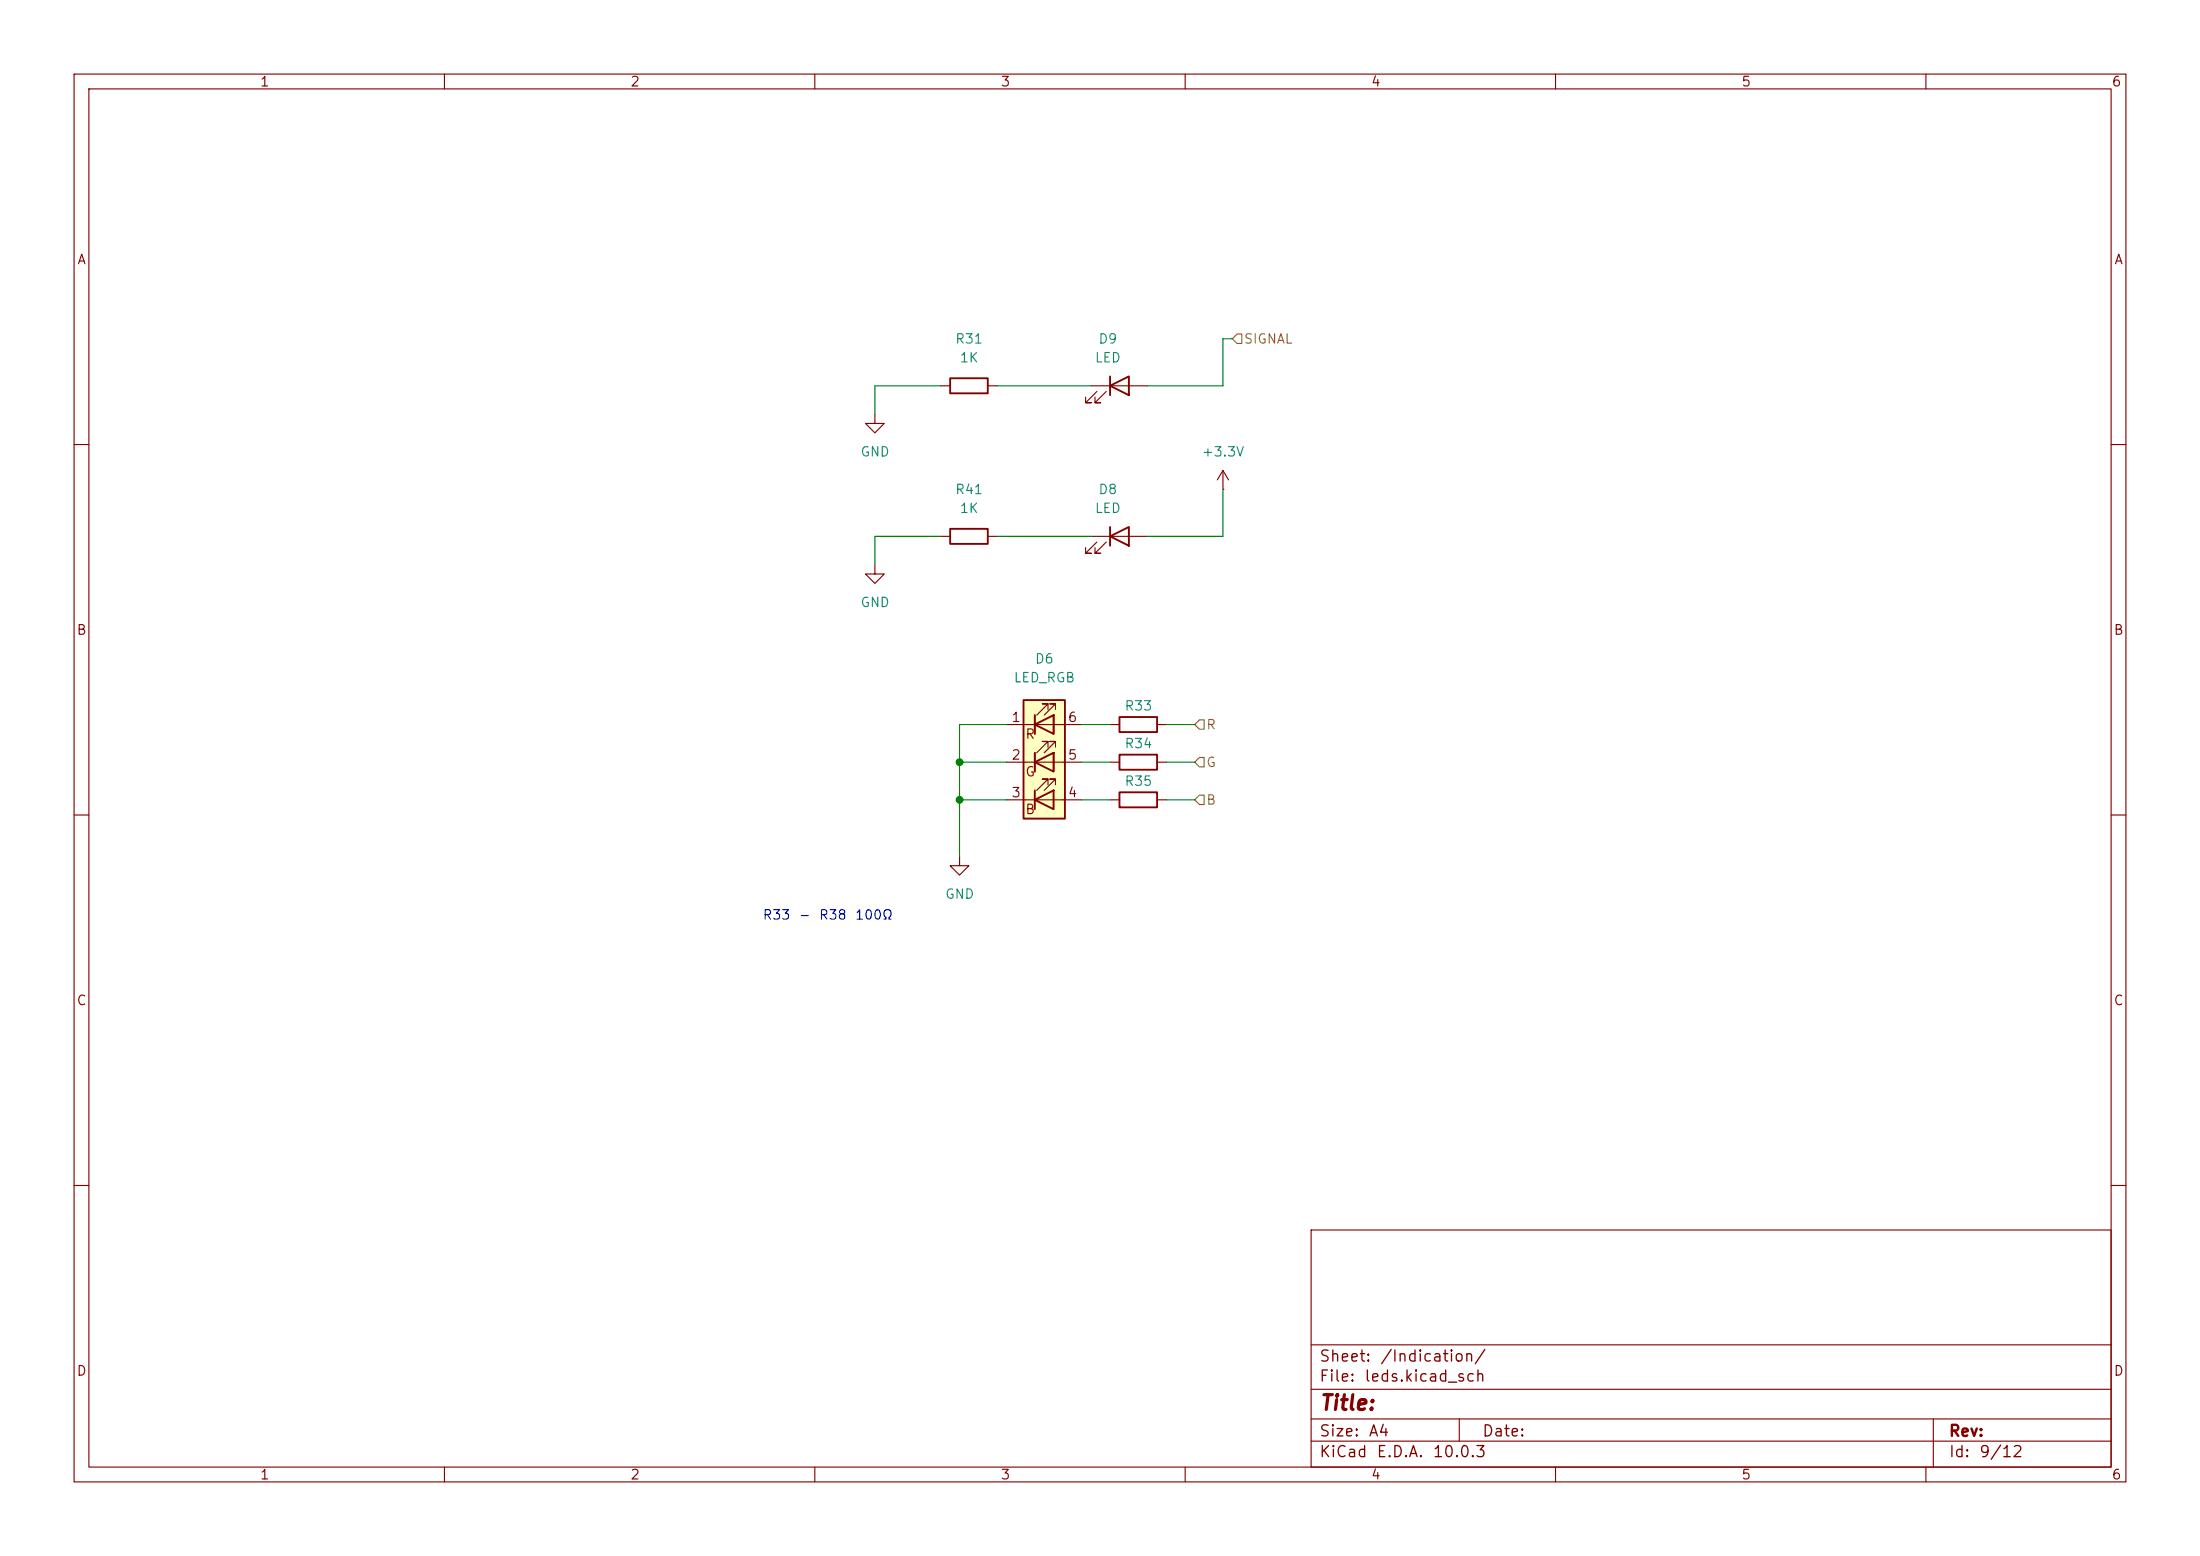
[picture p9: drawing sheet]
(kicad_sch
 (version 20260306)
 (generator "eeschema")
 (generator_version "10.0")
 (paper "A4")
 (lib_symbols
  (symbol "Device:LED"
   (pin_numbers (hide yes))
   (pin_names
    (offset 1.016) (hide yes)) (exclude_from_sim no) (in_bom yes) (on_board yes)
   (in_pos_files yes)
   (duplicate_pin_numbers_are_jumpers no)
   (property "Reference" "D" (at 0 2.54 0) (show_name no) (do_not_autoplace no) (effects (font (size 1.27 1.27))))
   (property "Value" "LED" (at 0 -2.54 0) (show_name no) (do_not_autoplace no) (effects (font (size 1.27 1.27))))
   (property "Footprint" "" (at 0 0 0) (show_name no) (do_not_autoplace no) (hide yes) (effects (font (size 1.27 1.27))))
   (property "Datasheet" "" (at 0 0 0) (show_name no) (do_not_autoplace no) (hide yes) (effects (font (size 1.27 1.27))))
   (property "Description" "Light emitting diode" (at 0 0 0) (show_name no) (do_not_autoplace no) (hide yes) (effects (font (size 1.27 1.27))))
   (symbol "LED_0_1"
    (polyline (pts (xy -3.048 -0.762) (xy -4.572 -2.286) (xy -3.81 -2.286) (xy -4.572 -2.286) (xy -4.572 -1.524)) (stroke (width 0) (type default)) (fill (type none)))
    (polyline (pts (xy -1.778 -0.762) (xy -3.302 -2.286) (xy -2.54 -2.286) (xy -3.302 -2.286) (xy -3.302 -1.524)) (stroke (width 0) (type default)) (fill (type none)))
    (polyline (pts (xy -1.27 0) (xy 1.27 0)) (stroke (width 0) (type default)) (fill (type none)))
    (polyline (pts (xy -1.27 -1.27) (xy -1.27 1.27)) (stroke (width 0.254) (type default)) (fill (type none)))
    (polyline (pts (xy 1.27 -1.27) (xy 1.27 1.27) (xy -1.27 0) (xy 1.27 -1.27)) (stroke (width 0.254) (type default)) (fill (type none))))
   (symbol "LED_1_1"
    (pin passive line (at -3.81 0 0) (length 2.54) (name "K" (effects (font (size 1.27 1.27)))) (number "1" (effects (font (size 1.27 1.27)))))
    (pin passive line (at 3.81 0 180) (length 2.54) (name "A" (effects (font (size 1.27 1.27)))) (number "2" (effects (font (size 1.27 1.27))))))
   (embedded_fonts no))
  (symbol "Device:LED_RGB"
   (pin_names
    (offset 0) (hide yes)) (exclude_from_sim no) (in_bom yes) (on_board yes)
   (in_pos_files yes)
   (duplicate_pin_numbers_are_jumpers no)
   (property "Reference" "D" (at 0 9.398 0) (show_name no) (do_not_autoplace no) (effects (font (size 1.27 1.27))))
   (property "Value" "LED_RGB" (at 0 -8.89 0) (show_name no) (do_not_autoplace no) (effects (font (size 1.27 1.27))))
   (property "Footprint" "" (at 0 -1.27 0) (show_name no) (do_not_autoplace no) (hide yes) (effects (font (size 1.27 1.27))))
   (property "Datasheet" "" (at 0 -1.27 0) (show_name no) (do_not_autoplace no) (hide yes) (effects (font (size 1.27 1.27))))
   (property "Description" "RGB LED, 6 pin package" (at 0 0 0) (show_name no) (do_not_autoplace no) (hide yes) (effects (font (size 1.27 1.27))))
   (symbol "LED_RGB_0_0"
    (text "R" (at -1.905 3.81 0) (effects (font (size 1.27 1.27))))
    (text "G" (at -1.905 -1.27 0) (effects (font (size 1.27 1.27))))
    (text "B" (at -1.905 -6.35 0) (effects (font (size 1.27 1.27)))))
   (symbol "LED_RGB_0_1"
    (polyline (pts (xy -1.27 6.35) (xy -1.27 3.81)) (stroke (width 0.254) (type default)) (fill (type none)))
    (polyline (pts (xy -1.27 6.35) (xy -1.27 3.81) (xy -1.27 3.81)) (stroke (width 0) (type default)) (fill (type none)))
    (polyline (pts (xy -1.27 5.08) (xy -2.54 5.08)) (stroke (width 0) (type default)) (fill (type none)))
    (polyline (pts (xy -1.27 5.08) (xy 1.27 5.08)) (stroke (width 0) (type default)) (fill (type none)))
    (polyline (pts (xy -1.27 1.27) (xy -1.27 -1.27)) (stroke (width 0.254) (type default)) (fill (type none)))
    (polyline (pts (xy -1.27 1.27) (xy -1.27 -1.27) (xy -1.27 -1.27)) (stroke (width 0) (type default)) (fill (type none)))
    (polyline (pts (xy -1.27 0) (xy -2.54 0)) (stroke (width 0) (type default)) (fill (type none)))
    (polyline (pts (xy -1.27 -3.81) (xy -1.27 -6.35)) (stroke (width 0.254) (type default)) (fill (type none)))
    (polyline (pts (xy -1.27 -5.08) (xy -2.54 -5.08)) (stroke (width 0) (type default)) (fill (type none)))
    (polyline (pts (xy -1.27 -5.08) (xy 1.27 -5.08)) (stroke (width 0) (type default)) (fill (type none)))
    (polyline (pts (xy -1.016 6.35) (xy 0.508 7.874) (xy -0.254 7.874) (xy 0.508 7.874) (xy 0.508 7.112)) (stroke (width 0) (type default)) (fill (type none)))
    (polyline (pts (xy -1.016 1.27) (xy 0.508 2.794) (xy -0.254 2.794) (xy 0.508 2.794) (xy 0.508 2.032)) (stroke (width 0) (type default)) (fill (type none)))
    (polyline (pts (xy -1.016 -3.81) (xy 0.508 -2.286) (xy -0.254 -2.286) (xy 0.508 -2.286) (xy 0.508 -3.048)) (stroke (width 0) (type default)) (fill (type none)))
    (polyline (pts (xy 0 6.35) (xy 1.524 7.874) (xy 0.762 7.874) (xy 1.524 7.874) (xy 1.524 7.112)) (stroke (width 0) (type default)) (fill (type none)))
    (polyline (pts (xy 0 1.27) (xy 1.524 2.794) (xy 0.762 2.794) (xy 1.524 2.794) (xy 1.524 2.032)) (stroke (width 0) (type default)) (fill (type none)))
    (polyline (pts (xy 0 -3.81) (xy 1.524 -2.286) (xy 0.762 -2.286) (xy 1.524 -2.286) (xy 1.524 -3.048)) (stroke (width 0) (type default)) (fill (type none)))
    (polyline (pts (xy 1.27 6.35) (xy 1.27 3.81) (xy -1.27 5.08) (xy 1.27 6.35)) (stroke (width 0.254) (type default)) (fill (type none)))
    (rectangle (start 1.27 6.35) (end 1.27 6.35) (stroke (width 0) (type default)) (fill (type none)))
    (polyline (pts (xy 1.27 5.08) (xy 2.54 5.08)) (stroke (width 0) (type default)) (fill (type none)))
    (rectangle (start 1.27 3.81) (end 1.27 6.35) (stroke (width 0) (type default)) (fill (type none)))
    (polyline (pts (xy 1.27 1.27) (xy 1.27 -1.27) (xy -1.27 0) (xy 1.27 1.27)) (stroke (width 0.254) (type default)) (fill (type none)))
    (rectangle (start 1.27 1.27) (end 1.27 1.27) (stroke (width 0) (type default)) (fill (type none)))
    (polyline (pts (xy 1.27 0) (xy -1.27 0)) (stroke (width 0) (type default)) (fill (type none)))
    (polyline (pts (xy 1.27 0) (xy 2.54 0)) (stroke (width 0) (type default)) (fill (type none)))
    (rectangle (start 1.27 -1.27) (end 1.27 1.27) (stroke (width 0) (type default)) (fill (type none)))
    (polyline (pts (xy 1.27 -3.81) (xy 1.27 -6.35) (xy -1.27 -5.08) (xy 1.27 -3.81)) (stroke (width 0.254) (type default)) (fill (type none)))
    (polyline (pts (xy 1.27 -5.08) (xy 2.54 -5.08)) (stroke (width 0) (type default)) (fill (type none)))
    (rectangle (start 2.794 8.382) (end -2.794 -7.62) (stroke (width 0.254) (type default)) (fill (type background))))
   (symbol "LED_RGB_1_1"
    (pin passive line (at -5.08 5.08 0) (length 2.54) (name "RK" (effects (font (size 1.27 1.27)))) (number "1" (effects (font (size 1.27 1.27)))))
    (pin passive line (at -5.08 0 0) (length 2.54) (name "GK" (effects (font (size 1.27 1.27)))) (number "2" (effects (font (size 1.27 1.27)))))
    (pin passive line (at -5.08 -5.08 0) (length 2.54) (name "BK" (effects (font (size 1.27 1.27)))) (number "3" (effects (font (size 1.27 1.27)))))
    (pin passive line (at 5.08 -5.08 180) (length 2.54) (name "BA" (effects (font (size 1.27 1.27)))) (number "4" (effects (font (size 1.27 1.27)))))
    (pin passive line (at 5.08 0 180) (length 2.54) (name "GA" (effects (font (size 1.27 1.27)))) (number "5" (effects (font (size 1.27 1.27)))))
    (pin passive line (at 5.08 5.08 180) (length 2.54) (name "RA" (effects (font (size 1.27 1.27)))) (number "6" (effects (font (size 1.27 1.27))))))
   (embedded_fonts no))
  (symbol "Device:R"
   (pin_numbers (hide yes))
   (pin_names
    (offset 0)) (exclude_from_sim no) (in_bom yes) (on_board yes)
   (in_pos_files yes)
   (duplicate_pin_numbers_are_jumpers no)
   (property "Reference" "R" (at 2.032 0 90) (show_name no) (do_not_autoplace no) (effects (font (size 1.27 1.27))))
   (property "Value" "R" (at 0 0 90) (show_name no) (do_not_autoplace no) (effects (font (size 1.27 1.27))))
   (property "Footprint" "" (at -1.778 0 90) (show_name no) (do_not_autoplace no) (hide yes) (effects (font (size 1.27 1.27))))
   (property "Datasheet" "" (at 0 0 0) (show_name no) (do_not_autoplace no) (hide yes) (effects (font (size 1.27 1.27))))
   (property "Description" "Resistor" (at 0 0 0) (show_name no) (do_not_autoplace no) (hide yes) (effects (font (size 1.27 1.27))))
   (symbol "R_0_1"
    (rectangle (start -1.016 -2.54) (end 1.016 2.54) (stroke (width 0.254) (type default)) (fill (type none))))
   (symbol "R_1_1"
    (pin passive line (at 0 3.81 270) (length 1.27) (name "" (effects (font (size 1.27 1.27)))) (number "1" (effects (font (size 1.27 1.27)))))
    (pin passive line (at 0 -3.81 90) (length 1.27) (name "" (effects (font (size 1.27 1.27)))) (number "2" (effects (font (size 1.27 1.27))))))
   (embedded_fonts no))
  (symbol "power:+3.3V"
   (power global)
   (pin_numbers (hide yes))
   (pin_names
    (offset 0) (hide yes)) (exclude_from_sim no) (in_bom yes) (on_board yes)
   (in_pos_files yes)
   (duplicate_pin_numbers_are_jumpers no)
   (property "Reference" "#PWR" (at 0 -3.81 0) (show_name no) (do_not_autoplace no) (hide yes) (effects (font (size 1.27 1.27))))
   (property "Value" "+3.3V" (at 0 3.556 0) (show_name no) (do_not_autoplace no) (effects (font (size 1.27 1.27))))
   (property "Footprint" "" (at 0 0 0) (show_name no) (do_not_autoplace no) (hide yes) (effects (font (size 1.27 1.27))))
   (property "Datasheet" "" (at 0 0 0) (show_name no) (do_not_autoplace no) (hide yes) (effects (font (size 1.27 1.27))))
   (property "Description" "Power symbol creates a global label with name \"+3.3V\"" (at 0 0 0) (show_name no) (do_not_autoplace no) (hide yes) (effects (font (size 1.27 1.27))))
   (symbol "+3.3V_0_1"
    (polyline (pts (xy -0.762 1.27) (xy 0 2.54)) (stroke (width 0) (type default)) (fill (type none)))
    (polyline (pts (xy 0 2.54) (xy 0.762 1.27)) (stroke (width 0) (type default)) (fill (type none)))
    (polyline (pts (xy 0 0) (xy 0 2.54)) (stroke (width 0) (type default)) (fill (type none))))
   (symbol "+3.3V_1_1"
    (pin power_in line (at 0 0 90) (length 0) (name "" (effects (font (size 1.27 1.27)))) (number "1" (effects (font (size 1.27 1.27))))))
   (embedded_fonts no))
  (symbol "power:GND"
   (power global)
   (pin_names
    (offset 0)) (exclude_from_sim no) (in_bom yes) (on_board yes)
   (in_pos_files yes)
   (duplicate_pin_numbers_are_jumpers no)
   (property "Reference" "#PWR" (at 0 -6.35 0) (show_name no) (do_not_autoplace no) (hide yes) (effects (font (size 1.27 1.27))))
   (property "Value" "GND" (at 0 -3.81 0) (show_name no) (do_not_autoplace no) (effects (font (size 1.27 1.27))))
   (property "Footprint" "" (at 0 0 0) (show_name no) (do_not_autoplace no) (hide yes) (effects (font (size 1.27 1.27))))
   (property "Datasheet" "" (at 0 0 0) (show_name no) (do_not_autoplace no) (hide yes) (effects (font (size 1.27 1.27))))
   (property "Description" "Power symbol creates a global label with name \"GND\" , ground" (at 0 0 0) (show_name no) (do_not_autoplace no) (hide yes) (effects (font (size 1.27 1.27))))
   (symbol "GND_0_1"
    (polyline (pts (xy 0 0) (xy 0 -1.27) (xy 1.27 -1.27) (xy 0 -2.54) (xy -1.27 -1.27) (xy 0 -1.27)) (stroke (width 0) (type default)) (fill (type none))))
   (symbol "GND_1_1"
    (pin power_in line (at 0 0 270) (length 0) (hide yes) (name "GND" (effects (font (size 1.27 1.27)))) (number "1" (effects (font (size 1.27 1.27))))))
   (embedded_fonts no)))
 (text "R33 - R38 100Ω"
  (exclude_from_sim no)
  (at 102.87 124.46 0)
  (effects (font (size 1.27 1.27)) (justify left bottom)))
 (junction
  (at 129.54 102.87)
  (diameter 0)
  (color 0 0 0 0))
 (junction
  (at 129.54 107.95)
  (diameter 0)
  (color 0 0 0 0))
 (wire
  (pts (xy 129.54 97.79) (xy 129.54 102.87))
  (stroke (width 0) (type default)))
 (wire
  (pts (xy 134.62 72.39) (xy 147.32 72.39))
  (stroke (width 0) (type default)))
 (wire
  (pts (xy 165.1 45.72) (xy 166.37 45.72))
  (stroke (width 0) (type default)))
 (wire
  (pts (xy 146.05 97.79) (xy 149.86 97.79))
  (stroke (width 0) (type default)))
 (wire
  (pts (xy 165.1 66.04) (xy 165.1 72.39))
  (stroke (width 0) (type default)))
 (wire
  (pts (xy 118.11 52.07) (xy 118.11 55.88))
  (stroke (width 0) (type default)))
 (wire
  (pts (xy 146.05 102.87) (xy 149.86 102.87))
  (stroke (width 0) (type default)))
 (wire
  (pts (xy 165.1 45.72) (xy 165.1 52.07))
  (stroke (width 0) (type default)))
 (wire
  (pts (xy 129.54 102.87) (xy 129.54 107.95))
  (stroke (width 0) (type default)))
 (wire
  (pts (xy 127 72.39) (xy 118.11 72.39))
  (stroke (width 0) (type default)))
 (wire
  (pts (xy 127 52.07) (xy 118.11 52.07))
  (stroke (width 0) (type default)))
 (wire
  (pts (xy 135.89 102.87) (xy 129.54 102.87))
  (stroke (width 0) (type default)))
 (wire
  (pts (xy 146.05 107.95) (xy 149.86 107.95))
  (stroke (width 0) (type default)))
 (wire
  (pts (xy 118.11 72.39) (xy 118.11 76.2))
  (stroke (width 0) (type default)))
 (wire
  (pts (xy 165.1 72.39) (xy 154.94 72.39))
  (stroke (width 0) (type default)))
 (wire
  (pts (xy 129.54 107.95) (xy 135.89 107.95))
  (stroke (width 0) (type default)))
 (wire
  (pts (xy 134.62 52.07) (xy 147.32 52.07))
  (stroke (width 0) (type default)))
 (wire
  (pts (xy 165.1 52.07) (xy 154.94 52.07))
  (stroke (width 0) (type default)))
 (wire
  (pts (xy 135.89 97.79) (xy 129.54 97.79))
  (stroke (width 0) (type default)))
 (wire
  (pts (xy 129.54 115.57) (xy 129.54 107.95))
  (stroke (width 0) (type default)))
 (wire
  (pts (xy 157.48 102.87) (xy 161.29 102.87))
  (stroke (width 0) (type default)))
 (wire
  (pts (xy 157.48 107.95) (xy 161.29 107.95))
  (stroke (width 0) (type default)))
 (wire
  (pts (xy 157.48 97.79) (xy 161.29 97.79))
  (stroke (width 0) (type default)))
 (hierarchical_label "B"
  (shape input)
  (at 161.29 107.95 0)
  (effects (font (size 1.27 1.27)) (justify left)))
 (hierarchical_label "SIGNAL"
  (shape input)
  (at 166.37 45.72 0)
  (effects (font (size 1.27 1.27)) (justify left)))
 (hierarchical_label "G"
  (shape input)
  (at 161.29 102.87 0)
  (effects (font (size 1.27 1.27)) (justify left)))
 (hierarchical_label "R"
  (shape input)
  (at 161.29 97.79 0)
  (effects (font (size 1.27 1.27)) (justify left)))
 (symbol
  (lib_id "Device:R")
  (at 153.67 102.87 90)
  (unit 1)
  (body_style 1)
  (exclude_from_sim no)
  (in_bom yes)
  (on_board yes)
  (in_pos_files yes)
  (dnp no)
  (property "Reference" "R34" (at 153.67 100.33 90) (show_name no) (do_not_autoplace no) (effects (font (size 1.27 1.27))))
  (property "Value" "" (at 153.67 105.41 90) (hide yes) (show_name no) (do_not_autoplace no) (effects (font (size 1.27 1.27))))
  (property "Footprint" "Resistor_SMD:R_0603_1608Metric" (at 153.67 104.648 90) (hide yes) (show_name no) (do_not_autoplace no) (effects (font (size 1.27 1.27))))
  (property "Datasheet" "" (at 153.67 102.87 0) (hide yes) (show_name no) (do_not_autoplace no) (effects (font (size 1.27 1.27))))
  (property "Description" "" (at 153.67 102.87 0) (show_name no) (do_not_autoplace no) (effects (font (size 1.27 1.27))))
  (pin "1")
  (pin "2"))
 (symbol
  (lib_id "Device:R")
  (at 130.81 52.07 90)
  (unit 1)
  (body_style 1)
  (exclude_from_sim no)
  (in_bom yes)
  (on_board yes)
  (in_pos_files yes)
  (dnp no)
  (fields_autoplaced yes)
  (property "Reference" "R31" (at 130.81 45.72 90) (show_name no) (do_not_autoplace no) (effects (font (size 1.27 1.27))))
  (property "Value" "1K" (at 130.81 48.26 90) (show_name no) (do_not_autoplace no) (effects (font (size 1.27 1.27))))
  (property "Footprint" "Resistor_SMD:R_0603_1608Metric" (at 130.81 53.848 90) (hide yes) (show_name no) (do_not_autoplace no) (effects (font (size 1.27 1.27))))
  (property "Datasheet" "" (at 130.81 52.07 0) (hide yes) (show_name no) (do_not_autoplace no) (effects (font (size 1.27 1.27))))
  (property "Description" "" (at 130.81 52.07 0) (show_name no) (do_not_autoplace no) (effects (font (size 1.27 1.27))))
  (pin "1")
  (pin "2"))
 (symbol
  (lib_id "power:GND")
  (at 118.11 76.2 0)
  (unit 1)
  (body_style 1)
  (exclude_from_sim no)
  (in_bom yes)
  (on_board yes)
  (in_pos_files yes)
  (dnp no)
  (fields_autoplaced yes)
  (property "Reference" "#PWR082" (at 118.11 82.55 0) (hide yes) (show_name no) (do_not_autoplace no) (effects (font (size 1.27 1.27))))
  (property "Value" "GND" (at 118.11 81.28 0) (show_name no) (do_not_autoplace no) (effects (font (size 1.27 1.27))))
  (property "Footprint" "" (at 118.11 76.2 0) (hide yes) (show_name no) (do_not_autoplace no) (effects (font (size 1.27 1.27))))
  (property "Datasheet" "" (at 118.11 76.2 0) (hide yes) (show_name no) (do_not_autoplace no) (effects (font (size 1.27 1.27))))
  (property "Description" "" (at 118.11 76.2 0) (show_name no) (do_not_autoplace no) (effects (font (size 1.27 1.27))))
  (pin "1"))
 (symbol
  (lib_id "Device:R")
  (at 153.67 97.79 270)
  (unit 1)
  (body_style 1)
  (exclude_from_sim no)
  (in_bom yes)
  (on_board yes)
  (in_pos_files yes)
  (dnp no)
  (property "Reference" "R33" (at 153.67 95.25 90) (show_name no) (do_not_autoplace no) (effects (font (size 1.27 1.27))))
  (property "Value" "R" (at 153.67 93.98 90) (hide yes) (show_name no) (do_not_autoplace no) (effects (font (size 1.27 1.27))))
  (property "Footprint" "Resistor_SMD:R_0603_1608Metric" (at 153.67 96.012 90) (hide yes) (show_name no) (do_not_autoplace no) (effects (font (size 1.27 1.27))))
  (property "Datasheet" "" (at 153.67 97.79 0) (hide yes) (show_name no) (do_not_autoplace no) (effects (font (size 1.27 1.27))))
  (property "Description" "" (at 153.67 97.79 0) (show_name no) (do_not_autoplace no) (effects (font (size 1.27 1.27))))
  (pin "1")
  (pin "2"))
 (symbol
  (lib_id "Device:R")
  (at 130.81 72.39 90)
  (unit 1)
  (body_style 1)
  (exclude_from_sim no)
  (in_bom yes)
  (on_board yes)
  (in_pos_files yes)
  (dnp no)
  (fields_autoplaced yes)
  (property "Reference" "R41" (at 130.81 66.04 90) (show_name no) (do_not_autoplace no) (effects (font (size 1.27 1.27))))
  (property "Value" "1K" (at 130.81 68.58 90) (show_name no) (do_not_autoplace no) (effects (font (size 1.27 1.27))))
  (property "Footprint" "Resistor_SMD:R_0603_1608Metric" (at 130.81 74.168 90) (hide yes) (show_name no) (do_not_autoplace no) (effects (font (size 1.27 1.27))))
  (property "Datasheet" "" (at 130.81 72.39 0) (hide yes) (show_name no) (do_not_autoplace no) (effects (font (size 1.27 1.27))))
  (property "Description" "" (at 130.81 72.39 0) (show_name no) (do_not_autoplace no) (effects (font (size 1.27 1.27))))
  (pin "1")
  (pin "2"))
 (symbol
  (lib_id "Device:LED")
  (at 151.13 52.07 0)
  (unit 1)
  (body_style 1)
  (exclude_from_sim no)
  (in_bom yes)
  (on_board yes)
  (in_pos_files yes)
  (dnp no)
  (fields_autoplaced yes)
  (property "Reference" "D9" (at 149.5425 45.72 0) (show_name no) (do_not_autoplace no) (effects (font (size 1.27 1.27))))
  (property "Value" "LED" (at 149.5425 48.26 0) (show_name no) (do_not_autoplace no) (effects (font (size 1.27 1.27))))
  (property "Footprint" "LED_SMD:LED_0603_1608Metric" (at 151.13 52.07 0) (hide yes) (show_name no) (do_not_autoplace no) (effects (font (size 1.27 1.27))))
  (property "Datasheet" "" (at 151.13 52.07 0) (hide yes) (show_name no) (do_not_autoplace no) (effects (font (size 1.27 1.27))))
  (property "Description" "" (at 151.13 52.07 0) (show_name no) (do_not_autoplace no) (effects (font (size 1.27 1.27))))
  (pin "1")
  (pin "2"))
 (symbol
  (lib_id "power:+3.3V")
  (at 165.1 66.04 0)
  (unit 1)
  (body_style 1)
  (exclude_from_sim no)
  (in_bom yes)
  (on_board yes)
  (in_pos_files yes)
  (dnp no)
  (fields_autoplaced yes)
  (property "Reference" "#PWR051" (at 165.1 69.85 0) (hide yes) (show_name no) (do_not_autoplace no) (effects (font (size 1.27 1.27))))
  (property "Value" "+3.3V" (at 165.1 60.96 0) (show_name no) (do_not_autoplace no) (effects (font (size 1.27 1.27))))
  (property "Footprint" "" (at 165.1 66.04 0) (hide yes) (show_name no) (do_not_autoplace no) (effects (font (size 1.27 1.27))))
  (property "Datasheet" "" (at 165.1 66.04 0) (hide yes) (show_name no) (do_not_autoplace no) (effects (font (size 1.27 1.27))))
  (property "Description" "Power symbol creates a global label with name \"+3.3V\"" (at 165.1 66.04 0) (hide yes) (show_name no) (do_not_autoplace no) (effects (font (size 1.27 1.27))))
  (pin "1"))
 (symbol
  (lib_id "power:GND")
  (at 118.11 55.88 0)
  (unit 1)
  (body_style 1)
  (exclude_from_sim no)
  (in_bom yes)
  (on_board yes)
  (in_pos_files yes)
  (dnp no)
  (fields_autoplaced yes)
  (property "Reference" "#PWR0114" (at 118.11 62.23 0) (hide yes) (show_name no) (do_not_autoplace no) (effects (font (size 1.27 1.27))))
  (property "Value" "GND" (at 118.11 60.96 0) (show_name no) (do_not_autoplace no) (effects (font (size 1.27 1.27))))
  (property "Footprint" "" (at 118.11 55.88 0) (hide yes) (show_name no) (do_not_autoplace no) (effects (font (size 1.27 1.27))))
  (property "Datasheet" "" (at 118.11 55.88 0) (hide yes) (show_name no) (do_not_autoplace no) (effects (font (size 1.27 1.27))))
  (property "Description" "" (at 118.11 55.88 0) (show_name no) (do_not_autoplace no) (effects (font (size 1.27 1.27))))
  (pin "1"))
 (symbol
  (lib_id "Device:R")
  (at 153.67 107.95 90)
  (unit 1)
  (body_style 1)
  (exclude_from_sim no)
  (in_bom yes)
  (on_board yes)
  (in_pos_files yes)
  (dnp no)
  (property "Reference" "R35" (at 153.67 105.41 90) (show_name no) (do_not_autoplace no) (effects (font (size 1.27 1.27))))
  (property "Value" "R" (at 153.67 113.03 90) (hide yes) (show_name no) (do_not_autoplace no) (effects (font (size 1.27 1.27))))
  (property "Footprint" "Resistor_SMD:R_0603_1608Metric" (at 153.67 109.728 90) (hide yes) (show_name no) (do_not_autoplace no) (effects (font (size 1.27 1.27))))
  (property "Datasheet" "" (at 153.67 107.95 0) (hide yes) (show_name no) (do_not_autoplace no) (effects (font (size 1.27 1.27))))
  (property "Description" "" (at 153.67 107.95 0) (show_name no) (do_not_autoplace no) (effects (font (size 1.27 1.27))))
  (pin "1")
  (pin "2"))
 (symbol
  (lib_id "Device:LED")
  (at 151.13 72.39 0)
  (unit 1)
  (body_style 1)
  (exclude_from_sim no)
  (in_bom yes)
  (on_board yes)
  (in_pos_files yes)
  (dnp no)
  (fields_autoplaced yes)
  (property "Reference" "D8" (at 149.5425 66.04 0) (show_name no) (do_not_autoplace no) (effects (font (size 1.27 1.27))))
  (property "Value" "LED" (at 149.5425 68.58 0) (show_name no) (do_not_autoplace no) (effects (font (size 1.27 1.27))))
  (property "Footprint" "LED_SMD:LED_0603_1608Metric" (at 151.13 72.39 0) (hide yes) (show_name no) (do_not_autoplace no) (effects (font (size 1.27 1.27))))
  (property "Datasheet" "" (at 151.13 72.39 0) (hide yes) (show_name no) (do_not_autoplace no) (effects (font (size 1.27 1.27))))
  (property "Description" "" (at 151.13 72.39 0) (show_name no) (do_not_autoplace no) (effects (font (size 1.27 1.27))))
  (pin "1")
  (pin "2"))
 (symbol
  (lib_id "power:GND")
  (at 129.54 115.57 0)
  (unit 1)
  (body_style 1)
  (exclude_from_sim no)
  (in_bom yes)
  (on_board yes)
  (in_pos_files yes)
  (dnp no)
  (fields_autoplaced yes)
  (property "Reference" "#PWR070" (at 129.54 121.92 0) (hide yes) (show_name no) (do_not_autoplace no) (effects (font (size 1.27 1.27))))
  (property "Value" "GND" (at 129.54 120.65 0) (show_name no) (do_not_autoplace no) (effects (font (size 1.27 1.27))))
  (property "Footprint" "" (at 129.54 115.57 0) (hide yes) (show_name no) (do_not_autoplace no) (effects (font (size 1.27 1.27))))
  (property "Datasheet" "" (at 129.54 115.57 0) (hide yes) (show_name no) (do_not_autoplace no) (effects (font (size 1.27 1.27))))
  (property "Description" "" (at 129.54 115.57 0) (show_name no) (do_not_autoplace no) (effects (font (size 1.27 1.27))))
  (pin "1"))
 (symbol
  (lib_id "Device:LED_RGB")
  (at 140.97 102.87 0)
  (unit 1)
  (body_style 1)
  (exclude_from_sim no)
  (in_bom yes)
  (on_board yes)
  (in_pos_files yes)
  (dnp no)
  (fields_autoplaced yes)
  (property "Reference" "D6" (at 140.97 88.9 0) (show_name no) (do_not_autoplace no) (effects (font (size 1.27 1.27))))
  (property "Value" "LED_RGB" (at 140.97 91.44 0) (show_name no) (do_not_autoplace no) (effects (font (size 1.27 1.27))))
  (property "Footprint" "LED_SMD:LED_RGB_5050-6" (at 140.97 104.14 0) (hide yes) (show_name no) (do_not_autoplace no) (effects (font (size 1.27 1.27))))
  (property "Datasheet" "" (at 140.97 104.14 0) (hide yes) (show_name no) (do_not_autoplace no) (effects (font (size 1.27 1.27))))
  (property "Description" "" (at 140.97 102.87 0) (show_name no) (do_not_autoplace no) (effects (font (size 1.27 1.27))))
  (pin "1")
  (pin "2")
  (pin "3")
  (pin "4")
  (pin "5")
  (pin "6")))
